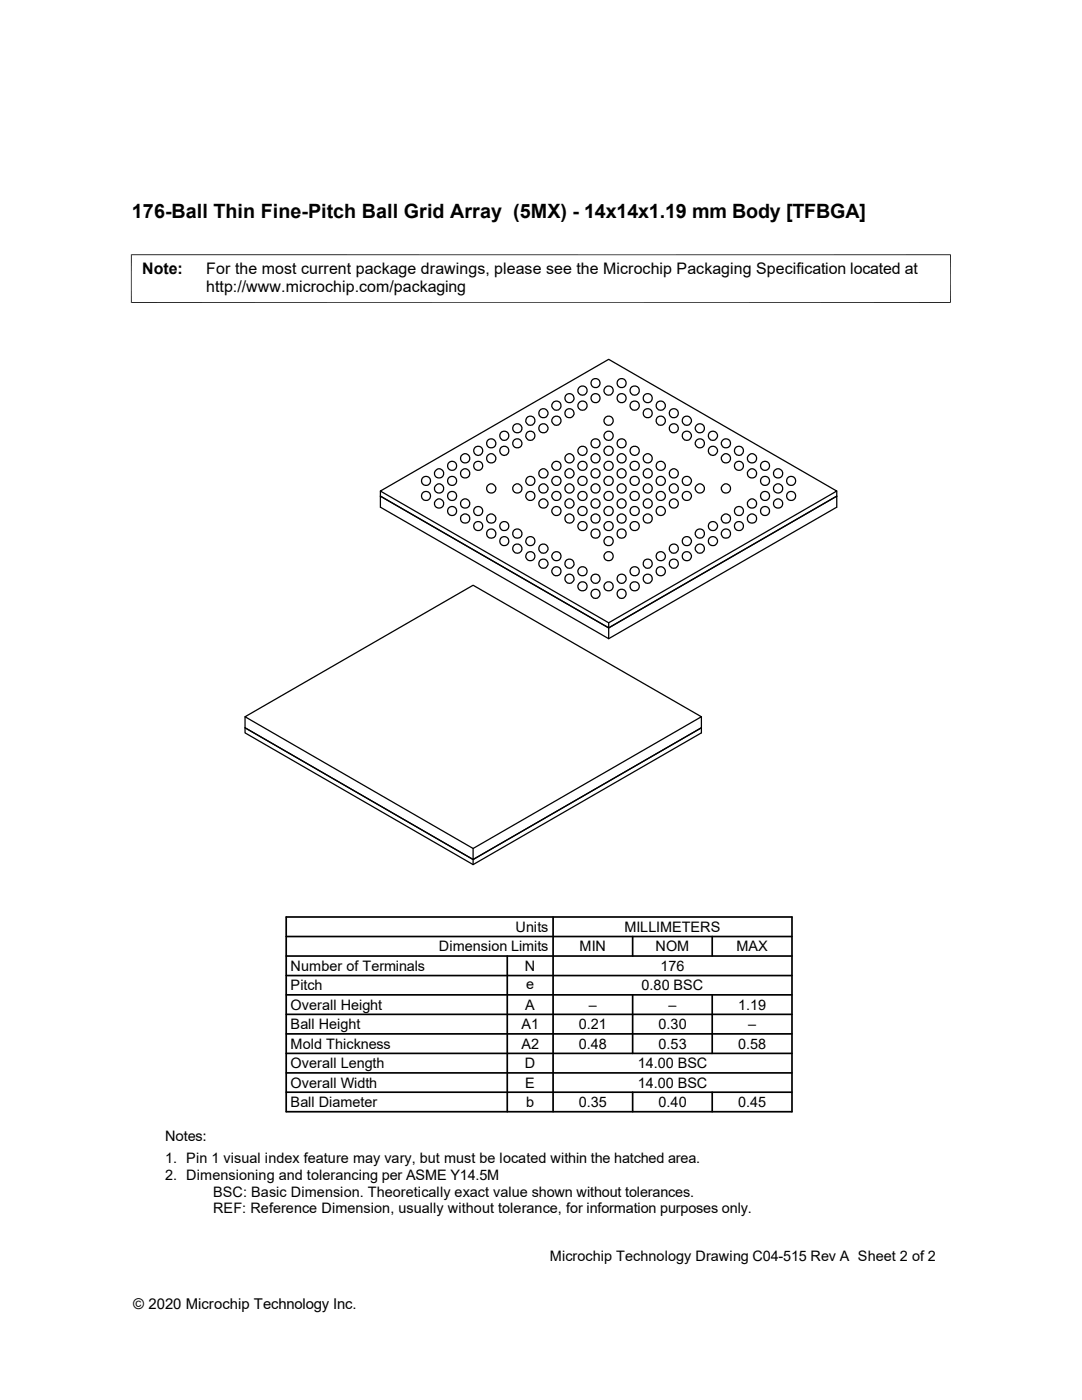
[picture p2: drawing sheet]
<svg xmlns="http://www.w3.org/2000/svg" width="216mm" height="279mm" viewBox="0 0 216 279" stroke-linecap="round" stroke-linejoin="round" font-family="sans-serif">
<g fill="none" stroke="#000" stroke-width=".25">
<path d="M75.9 98l45.6-26.3 45.5 26.3-45.5 26.3zM75.9 98v3.2l45.6 26.3 45.5-26.3v-3.2M75.9 99l45.6 26.3 45.5-26.3M121.5 124.3v3.2M48.9 143l45.5-26.2 45.6 26.2-45.6 26.3zM48.9 143v2.2l45.5 26.3 45.6-26.3-45.6 26.3-45.5-26.3v1.1l45.5 26.3 45.6-26.3v-3.3M94.4 169.3v3.3"/>
<circle cx="113.6" cy="79.4" r=".92"/>
<circle cx="116.2" cy="78" r=".92"/>
<circle cx="118.8" cy="79.4" r=".92"/>
<circle cx="118.8" cy="76.4" r=".92"/>
<circle cx="121.4" cy="78" r=".92"/>
<circle cx="124.1" cy="76.4" r=".92"/>
<circle cx="124.1" cy="79.4" r=".92"/>
<circle cx="126.6" cy="77.9" r=".93"/>
<circle cx="129.3" cy="79.4" r=".92"/>
<circle cx="85" cy="96" r=".92"/>
<circle cx="85" cy="99" r=".92"/>
<circle cx="87.6" cy="97.5" r=".92"/>
<circle cx="87.6" cy="94.5" r=".92"/>
<circle cx="90.2" cy="93" r=".92"/>
<circle cx="90.2" cy="96" r=".92"/>
<circle cx="90.2" cy="99" r=".92"/>
<circle cx="92.8" cy="94.5" r=".93"/>
<circle cx="92.8" cy="91.5" r=".93"/>
<circle cx="95.4" cy="93" r=".92"/>
<circle cx="95.4" cy="89.9" r=".92"/>
<circle cx="98" cy="88.5" r=".93"/>
<circle cx="98" cy="97.5" r=".93"/>
<circle cx="98" cy="91.5" r=".93"/>
<circle cx="100.6" cy="87" r=".92"/>
<circle cx="100.6" cy="90" r=".92"/>
<circle cx="103.3" cy="85.5" r=".93"/>
<circle cx="103.3" cy="88.5" r=".93"/>
<circle cx="103.3" cy="97.5" r=".93"/>
<circle cx="105.8" cy="84" r=".92"/>
<circle cx="105.8" cy="87" r=".92"/>
<circle cx="105.8" cy="96" r=".92"/>
<circle cx="105.8" cy="99" r=".92"/>
<circle cx="108.5" cy="82.4" r=".93"/>
<circle cx="108.5" cy="85.5" r=".93"/>
<circle cx="108.5" cy="97.5" r=".93"/>
<circle cx="108.5" cy="94.5" r=".93"/>
<circle cx="111" cy="81" r=".92"/>
<circle cx="111" cy="84" r=".92"/>
<circle cx="111" cy="93" r=".92"/>
<circle cx="111" cy="96" r=".92"/>
<circle cx="111" cy="99" r=".92"/>
<circle cx="113.6" cy="97.5" r=".92"/>
<circle cx="113.6" cy="82.5" r=".92"/>
<circle cx="113.6" cy="91.5" r=".92"/>
<circle cx="113.6" cy="94.5" r=".92"/>
<circle cx="116.2" cy="81" r=".92"/>
<circle cx="116.3" cy="96" r=".92"/>
<circle cx="116.3" cy="93" r=".92"/>
<circle cx="116.3" cy="90" r=".92"/>
<circle cx="116.3" cy="99" r=".92"/>
<circle cx="118.8" cy="97.5" r=".92"/>
<circle cx="118.8" cy="91.5" r=".92"/>
<circle cx="118.8" cy="88.5" r=".92"/>
<circle cx="118.8" cy="94.5" r=".92"/>
<circle cx="121.4" cy="84" r=".92"/>
<circle cx="121.4" cy="87" r=".92"/>
<circle cx="121.5" cy="96" r=".92"/>
<circle cx="121.5" cy="99" r=".92"/>
<circle cx="121.5" cy="93" r=".92"/>
<circle cx="121.5" cy="90" r=".92"/>
<circle cx="124.1" cy="94.5" r=".92"/>
<circle cx="124.1" cy="88.5" r=".92"/>
<circle cx="124.1" cy="91.5" r=".92"/>
<circle cx="124.1" cy="97.5" r=".92"/>
<circle cx="126.6" cy="81" r=".93"/>
<circle cx="126.7" cy="96" r=".93"/>
<circle cx="126.7" cy="92.9" r=".93"/>
<circle cx="126.7" cy="99" r=".93"/>
<circle cx="126.7" cy="89.9" r=".93"/>
<circle cx="129.3" cy="94.5" r=".92"/>
<circle cx="129.3" cy="82.5" r=".92"/>
<circle cx="129.3" cy="97.5" r=".92"/>
<circle cx="129.3" cy="91.5" r=".92"/>
<circle cx="131.8" cy="81" r=".93"/>
<circle cx="131.8" cy="84" r=".93"/>
<circle cx="131.9" cy="96" r=".93"/>
<circle cx="131.9" cy="92.9" r=".93"/>
<circle cx="131.9" cy="99" r=".93"/>
<circle cx="134.5" cy="82.5" r=".92"/>
<circle cx="134.5" cy="94.5" r=".92"/>
<circle cx="134.5" cy="97.5" r=".92"/>
<circle cx="134.5" cy="85.5" r=".92"/>
<circle cx="137" cy="84" r=".93"/>
<circle cx="137" cy="87" r=".93"/>
<circle cx="137.1" cy="96" r=".93"/>
<circle cx="137.1" cy="99" r=".93"/>
<circle cx="139.7" cy="85.5" r=".92"/>
<circle cx="139.7" cy="88.5" r=".92"/>
<circle cx="139.7" cy="97.5" r=".92"/>
<circle cx="142.2" cy="87" r=".92"/>
<circle cx="142.3" cy="89.9" r=".92"/>
<circle cx="144.9" cy="88.5" r=".92"/>
<circle cx="144.9" cy="97.5" r=".92"/>
<circle cx="144.9" cy="91.5" r=".92"/>
<circle cx="147.5" cy="93" r=".92"/>
<circle cx="147.5" cy="89.9" r=".92"/>
<circle cx="150.1" cy="91.5" r=".92"/>
<circle cx="150.1" cy="94.5" r=".92"/>
<circle cx="152.7" cy="99" r=".92"/>
<circle cx="152.7" cy="93" r=".92"/>
<circle cx="152.7" cy="96" r=".92"/>
<circle cx="155.3" cy="94.5" r=".93"/>
<circle cx="155.3" cy="97.5" r=".93"/>
<circle cx="157.9" cy="96" r=".92"/>
<circle cx="157.9" cy="99" r=".92"/>
<circle cx="87.6" cy="100.5" r=".92"/>
<circle cx="90.2" cy="102" r=".92"/>
<circle cx="92.8" cy="103.5" r=".93"/>
<circle cx="92.8" cy="100.5" r=".93"/>
<circle cx="95.4" cy="105" r=".92"/>
<circle cx="95.4" cy="102" r=".92"/>
<circle cx="98" cy="106.5" r=".95"/>
<circle cx="98" cy="103.5" r=".93"/>
<circle cx="100.6" cy="105" r=".92"/>
<circle cx="100.6" cy="108" r=".92"/>
<circle cx="103.2" cy="109.5" r=".93"/>
<circle cx="103.3" cy="106.5" r=".95"/>
<circle cx="105.8" cy="111" r=".92"/>
<circle cx="105.8" cy="108" r=".92"/>
<circle cx="108.4" cy="109.5" r=".93"/>
<circle cx="108.4" cy="112.5" r=".93"/>
<circle cx="108.5" cy="100.5" r=".93"/>
<circle cx="111" cy="114" r=".92"/>
<circle cx="111" cy="111" r=".92"/>
<circle cx="111" cy="102" r=".92"/>
<circle cx="113.6" cy="112.5" r=".92"/>
<circle cx="113.6" cy="115.5" r=".92"/>
<circle cx="113.6" cy="100.5" r=".92"/>
<circle cx="113.6" cy="103.5" r=".92"/>
<circle cx="116.3" cy="105" r=".92"/>
<circle cx="116.3" cy="114" r=".92"/>
<circle cx="116.3" cy="117" r=".92"/>
<circle cx="116.3" cy="102" r=".92"/>
<circle cx="118.8" cy="115.5" r=".92"/>
<circle cx="118.8" cy="118.5" r=".92"/>
<circle cx="118.8" cy="106.5" r=".93"/>
<circle cx="118.8" cy="103.5" r=".92"/>
<circle cx="118.8" cy="100.5" r=".92"/>
<circle cx="121.5" cy="111" r=".92"/>
<circle cx="121.5" cy="117" r=".92"/>
<circle cx="121.5" cy="102" r=".92"/>
<circle cx="121.5" cy="108" r=".92"/>
<circle cx="121.5" cy="105" r=".92"/>
<circle cx="124" cy="115.5" r=".92"/>
<circle cx="124" cy="118.5" r=".92"/>
<circle cx="124.1" cy="106.5" r=".93"/>
<circle cx="124.1" cy="103.5" r=".92"/>
<circle cx="124.1" cy="100.5" r=".92"/>
<circle cx="126.7" cy="105" r=".93"/>
<circle cx="126.7" cy="102" r=".93"/>
<circle cx="126.7" cy="114" r=".93"/>
<circle cx="126.7" cy="117" r=".93"/>
<circle cx="129.2" cy="115.5" r=".92"/>
<circle cx="129.2" cy="112.5" r=".92"/>
<circle cx="129.3" cy="100.5" r=".92"/>
<circle cx="129.3" cy="103.5" r=".92"/>
<circle cx="131.9" cy="114" r=".93"/>
<circle cx="131.9" cy="111" r=".93"/>
<circle cx="131.9" cy="102" r=".93"/>
<circle cx="134.4" cy="109.5" r=".92"/>
<circle cx="134.4" cy="112.5" r=".92"/>
<circle cx="134.5" cy="100.5" r=".92"/>
<circle cx="137.1" cy="111" r=".93"/>
<circle cx="137.1" cy="108" r=".93"/>
<circle cx="139.6" cy="109.5" r=".92"/>
<circle cx="139.7" cy="106.5" r=".93"/>
<circle cx="142.3" cy="108" r=".92"/>
<circle cx="142.3" cy="105" r=".92"/>
<circle cx="144.9" cy="106.5" r=".93"/>
<circle cx="144.9" cy="103.5" r=".92"/>
<circle cx="147.5" cy="105" r=".92"/>
<circle cx="147.5" cy="102" r=".92"/>
<circle cx="150.1" cy="100.5" r=".92"/>
<circle cx="150.1" cy="103.5" r=".92"/>
<circle cx="152.7" cy="102" r=".92"/>
<circle cx="155.3" cy="100.5" r=".93"/>
</g>
<path d="M26.1 50.8h163.6M26.2 50.8v9.7M189.7 50.8v9.7M26.1 60.4h163.6" fill="none" stroke="#000" stroke-width=".2"/>
<g fill="none" stroke="#000" stroke-width=".34">
<path d="M57.1 183h100.9v38.9h-100.9zM57.1 198.5h100.9M57.1 194.7h100.9M57.1 190.8h100.9M57.1 186.9h100.9M101.2 190.8v31.1M110.4 183v38.9M126.2 186.9v3.9M126.2 198.5v11.7M142.1 186.9v3.9M142.1 198.5v11.7M57.1 202.4h100.9"/>
<path d="M57.1 214.1h100.9M57.1 206.3h100.9M57.1 218h100.9M57.1 210.2h100.9M126.2 218v3.9M142.1 218v3.9"/>
</g>
<text font-size="3.9" x="26.3" y="43.5">176-Ball Thin Fine-Pitch Ball Grid Array (5MX) - 14x14x1.19 mm Body [TFBGA]</text>
<g font-size="3.2">
<text x="28.4" y="54.6">Note:</text>
<text x="41.1" y="54.6">For the most current package drawings, please see the Microchip Packaging Specification located at</text>
<text x="41.1" y="58.3">http://www.microchip.com/packaging</text>
</g>
<text font-size="3" x="26.6" y="261.3">© 2020 Microchip Technology Inc.</text>
<g font-size="2.9">
<text x="102.9" y="186">Units</text>
<text x="124.6" y="186">MILLIMETERS</text>
<text x="87.5" y="189.9">Dimension Limits</text>
<text x="115.7" y="189.9">MIN</text>
<text x="130.8" y="189.9">NOM</text>
<text x="146.9" y="189.9">MAX</text>
<text x="58" y="193.8">Number of Terminals</text>
<text x="58" y="197.7">Pitch</text>
<text x="104.7" y="193.8">N</text>
<text x="105" y="197.4">e</text>
<text x="128" y="197.7">0.80 BSC</text>
<text x="131.8" y="193.8">176</text>
<text x="58" y="201.5">Overall Height</text>
<text x="104.8" y="201.5">A</text>
<text x="117.5" y="201.5">–</text>
<text x="133.4" y="201.5">–</text>
<text x="147.3" y="201.5">1.19</text>
<text x="58" y="205.4">Ball Height</text>
<text x="58" y="209.3">Mold Thickness</text>
<text x="104.1" y="205.4">A1</text>
<text x="104.1" y="209.3">A2</text>
<text x="115.5" y="205.4">0.21</text>
<text x="115.5" y="209.3">0.48</text>
<text x="131.4" y="205.4">0.30</text>
<text x="131.4" y="209.3">0.53</text>
<text x="147.3" y="209.3">0.58</text>
<text x="149.3" y="205.4">–</text>
<text x="58" y="213.2">Overall Length</text>
<text x="104.7" y="213.2">D</text>
<text x="127.3" y="213.2">14.00 BSC</text>
<text x="58" y="221">Ball Diameter</text>
<text x="58" y="217.1">Overall Width</text>
<text x="104.8" y="217.1">E</text>
<text x="105" y="220.9">b</text>
<text x="115.5" y="221">0.35</text>
<text x="127.3" y="217.1">14.00 BSC</text>
<text x="131.4" y="221">0.40</text>
<text x="147.3" y="221">0.45</text>
<text x="32.9" y="227.6">Notes:</text>
<text x="32.9" y="232.2">1. Pin 1 visual index feature may vary, but must be located within the hatched area.</text>
<text x="32.9" y="235.5">2. Dimensioning and tolerancing per ASME Y14.5M</text>
<text x="42.5" y="238.8">BSC: Basic Dimension. Theoretically exact value shown without tolerances.</text>
<text x="42.5" y="242.1">REF: Reference Dimension, usually without tolerance, for information purposes only.</text>
<text x="109.7" y="251.6">Microchip Technology Drawing C04-515 Rev A Sheet 2 of 2</text>
</g>
</svg>
